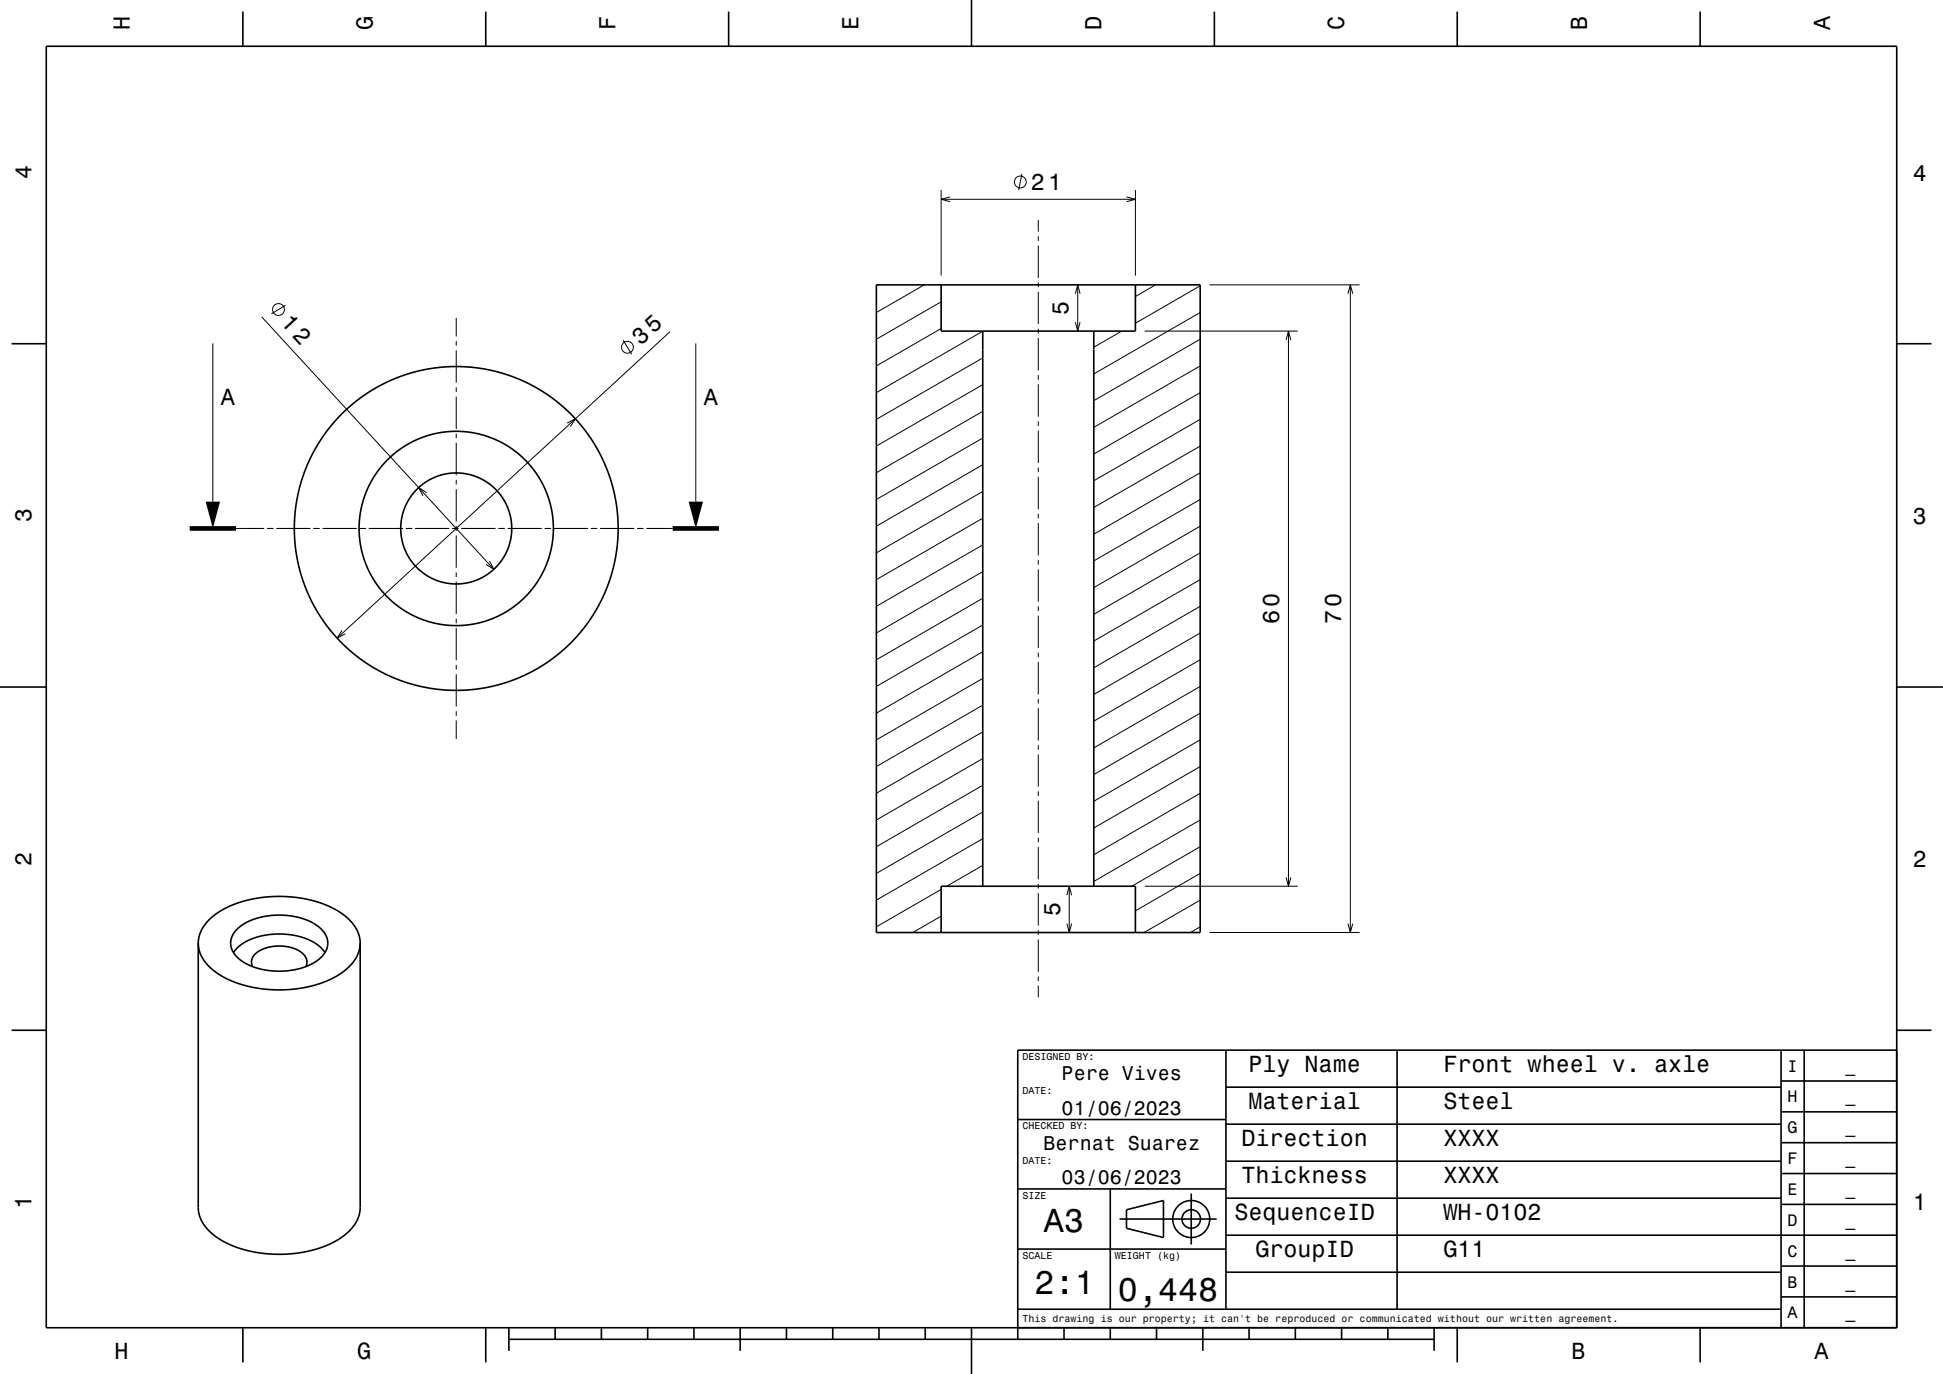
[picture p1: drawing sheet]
<svg xmlns="http://www.w3.org/2000/svg" width="420mm" height="297mm" viewBox="0 0 420 297" stroke-linecap="round" stroke-linejoin="round" font-family="sans-serif">
<g fill="none" stroke="#000" stroke-width=".22">
<path d="M220.9 37.6l-.7 3.5M203.4 41.1v18.5M203.4 43.1h42M205.4 42.6l-2 .5 2 .5M224.4 47.6v2.5M224.4 51.1v1M224.4 53.1v7M243.5 42.6l1.9 .5-1.9 .5M245.4 41.1v18.5M46 74.2v34.2M56.6 68.5l50.1 54.6M61.7 66l-3 1.8"/>
<path d="M98.6 68.7v4M98.6 73.7v1M98.6 75.7v7M134.7 73.5l1.9 3.1M144.8 71.7l-71.9 66.2M150.4 74.2v34.2M189.8 61.6l-.4 .2M199.8 61.6l-10.4 6M203.4 71l-14 8.1M203.4 65.2l-14 8.1M212.4 77.4l-23 13.2M212.4 71.6l-23 13.3"/>
<path d="M224.4 61.1v1M224.4 63.1v7M224.4 71.1v1M224.4 73.1v7M232.4 63.5l.6-1.9 .5 1.9M232.4 69.6l.6 2 .5-2M233 61.6v10M242.5 71.6l-6.1 3.5M247.4 71.6h33.1M249.8 61.6l-4.4 2.5M259.4 79.1l-23 13.3M259.4 73.3l-23 13.3"/>
<path d="M259.4 67.6l-23 13.2M259.4 61.8l-14 8.1M261.4 61.6h32.5M278 73.5l.5-1.9 .5 1.9M278.5 71.6v120M291.4 63.5l.5-1.9 .5 1.9M291.9 61.6v140M98.6 83.7v1M98.6 85.7v7M98.6 93.7v1M98.6 95.7v7M122.6 91.5l1.8-1-1.1 1.7"/>
<path d="M212.4 94.7l-23 13.3M212.4 88.9l-23 13.3M212.4 83.1l-23 13.3M224.4 81.1v1M224.4 83.1v7M224.4 91.1v1M224.4 93.1v7M259.4 96.4l-23 13.3M259.4 90.6l-23 13.3M259.4 84.9l-23 13.3M51 114.2h6.1M57.7 114.2h1.4"/>
<path d="M59.7 114.2h7.4M67.7 114.2h1.4M69.7 114.2h7.4M77.7 114.2h1.4M79.7 114.2h7.4M87.7 114.2h1.4M89.7 114.2h7.4M92.2 106.5l-1.7-1.1 .9 1.8M97.7 114.2h1.4M98.6 103.7v1M98.6 105.7v7M98.6 113.7v1"/>
<path d="M98.6 115.7v7M99.7 114.2h7.4M107.7 114.2h1.4M109.7 114.2h7.4M117.7 114.2h1.4M119.7 114.2h7.4M127.7 114.2h1.4M129.7 114.2h7.4M137.7 114.2h1.4M139.7 114.2h5.7M212.4 117.8l-23 13.3M212.4 112l-23 13.3"/>
<path d="M212.4 106.2l-23 13.3M212.4 100.5l-23 13.2M224.4 101.1v1M224.4 103.1v7M224.4 111.1v1M224.4 113.1v7M259.4 119.5l-23 13.3M259.4 113.7l-23 13.3M259.4 108l-23 13.2M259.4 102.2l-23 13.3M73.9 136.2l-1 1.7 1.7-.9M98.6 123.7v1"/>
<path d="M98.6 125.7v7M98.6 133.7v1M98.6 135.7v7M105.8 121.3l.9 1.8-1.6-1.1M212.4 135.1l-23 13.3M212.4 129.3l-23 13.3M212.4 123.6l-23 13.2M224.4 121.1v1M224.4 123.1v7M224.4 131.1v1M224.4 133.1v7M259.4 136.8l-23 13.3"/>
<path d="M259.4 131.1l-23 13.2M259.4 125.3l-23 13.3M98.6 143.7v1M98.6 145.7v7M98.6 153.7v1M98.6 155.7v4M212.4 158.2l-23 13.3M212.4 152.4l-23 13.3M212.4 146.6l-23 13.3M212.4 140.9l-23 13.3M224.4 141.1v1M224.4 143.1v7"/>
<path d="M224.4 151.1v1M224.4 153.1v7M259.4 159.9l-23 13.3M259.4 154.2l-23 13.2M259.4 148.4l-23 13.3M259.4 142.6l-23 13.3M212.4 175.5l-23 13.3M212.4 169.7l-23 13.3M212.4 164l-23 13.2M224.4 161.1v1M224.4 163.1v7M224.4 171.1v1"/>
<path d="M224.4 173.1v7M259.4 177.2l-23 13.3M259.4 171.5l-23 13.3M259.4 165.7l-23 13.3M203.4 198l-6.1 3.6M203.4 192.3l-14 8M212.4 187.1l-7.8 4.5M212.4 181.3l-23 13.3M224.4 181.1v1M224.4 183.1v7M224.4 191.1v1M224.4 193.1v7"/>
<path d="M230.6 193.5l.5-1.9 .5 1.9M230.6 199.6l.5 2 .5-2M231.1 191.6v10M247.4 191.6h33.1M259.4 194.6l-12.1 7M259.4 188.8l-14 8.1M259.4 183l-14.8 8.6M278 189.6l.5 2 .5-2M291.4 199.6l.5 2 .5-2M224.4 201.1v1M224.4 203.1v7M224.4 211.1v1"/>
<path d="M224.4 213.1v2.5M259.4 200.3l-2.1 1.3M261.4 201.6h32.5"/>
<circle cx="220.6" cy="39.3" r="1.28"/>
<circle cx="60.2" cy="66.9" r="1.28"/>
<circle cx="135.6" cy="75.1" r="1.28"/>
</g>
<g fill="none" stroke="#000" stroke-width=".35">
<path d="M10 10h400v277h-400zM52.5 2.5v7.5M105 2.5v7.5M157.5 2.5v7.5M210 0v10M262.5 2.5v7.5M315 2.5v7.5M367.5 2.5v7.5M2.5 74.3h7.5M189.4 61.6h70v140h-70zM203.4 61.6v10h42v-10M212.4 71.6v120"/>
<path d="M236.4 71.6v120M410 74.3h7.5M0 148.5h10M410 148.5h10M42.9 203.9v57.1l.1 1.5 .9 1.9 1.2 1.6 1.7 1.4 2.1 1.3 2.6 1.1 2.8 .7 2.8 .5 3 .1 3.5-.1 2.9-.5 2.5-.7 2.8-1.1 2.3-1.4 1.7-1.6 1.2-1.6 .7-1.7 .2-1.4v-57.1M42.9 203.9l.3 2 1 1.9 1.6 1.7 2.2 1.5 2.9 1.4 2.9 .8 3.3 .6 3.3 .2 3.2-.2 3.4-.6 3.2-1 2.5-1.2 2.1-1.4 1.7-1.8 1-1.9 .4-2M42.9 203.9l.3-2 .9-1.8 1.5-1.7 2.2-1.6 2.7-1.3 2.8-.9 3.3-.6 3.5-.2 3.5 .1 3.6 .7 3 .9 2.5 1.2 2.2 1.6 1.6 1.6 1 2 .4 2M50.5 205.9l1.4-1.6 2.4-1.3 2.6-.8 3.2-.3 3.2 .2 2.9 .8 2.5 1.4 1.5 1.6M51.3 200.8l1.6-1.2 2-.9 2.5-.6 2.5-.3 2.4 .1 2.4 .5 2.3 .8 1.9 1.2a4.2 4.2 0 0 1-.1 7.1l-1.8 1-1.8 .8-2.6 .5-2.5 .1-2.5-.2-2.1-.4-2-.8-1.7-1.1a4.1 4.1 0 0 1-.5-6.6zM54.6 208.9a2.69 2.69 0 0 1 1.8-3.6 8.9 8.9 0 0 1 9.2 1 2.22 2.22 0 0 1 .5 2.6M203.4 201.6v-10h42v10M2.5 222.7h7.5"/>
<path d="M265 235h120M265 227v56M302 227v56M385 233.7h25M385 227v60M390 227v60M410 222.7h7.5M410 227h-190v62.5M220 257h45M220 242h45M240 257v26M257.5 258v11"/>
<path d="M265 259h120M265 251h120M265 243h120M385 253.7h25M385 247h25M385 240.3h25M220 270h45M242 263.5h21M243.5 261.5l8-2v8l-8-2zM265 275h120M265 267h145M385 273.7h25"/>
<path d="M385 260.3h25M52.5 287v7.5M105 287v7.5M110 289.5h200M110 287v5M120 287v2.5M130 287v2.5M140 287v2.5M150 287v2.5M160 287v5M170 287v2.5M180 287v2.5"/>
<path d="M190 287v2.5M200 287v2.5M210 287v10M220 283h165M230 287v2.5M240 287v2.5M250 287v2.5M260 287v5M270 287v2.5M280 287v2.5M290 287v2.5M300 287v2.5"/>
<path d="M310 287v5M315 287v7.5M367.5 287v7.5M385 280.3h25"/>
<circle cx="98.6" cy="114.2" r="21"/>
<circle cx="98.6" cy="114.2" r="35"/>
<circle cx="98.6" cy="114.2" r="12"/>
<circle cx="257.5" cy="263.5" r="2"/>
<circle cx="257.5" cy="263.5" r="4"/>
</g>
<path d="M41 114.2h10M145.4 114.2h10" fill="none" stroke="#000" stroke-width="1" stroke-linecap="butt"/>
<g fill="#000">
<path d="M44.5 108.4h3.1l-1.6 5.8z" fill-rule="evenodd"/>
<path d="M148.9 108.4h3.1l-1.6 5.8z" fill-rule="evenodd"/>
</g>
<g font-size="7.2">
<text x="225.7" y="266.3">A3</text>
<text x="223.7" y="279.7">2:1</text>
<text x="241.7" y="281.3">0,448</text>
</g>
<g font-size="5.1">
<text x="60.5" y="69.8" transform="rotate(47 60.5 69.8)">12</text>
<text x="138.5" y="74.8" transform="rotate(-43 138.5 74.8)">35</text>
</g>
<g font-size="5">
<text x="28.1" y="6.5" transform="rotate(-90 28.1 6.5)">H</text>
<text x="80.6" y="6.5" transform="rotate(-90 80.6 6.5)">G</text>
<text x="133.1" y="6.5" transform="rotate(-90 133.1 6.5)">F</text>
<text x="185.6" y="6.5" transform="rotate(-90 185.6 6.5)">E</text>
<text x="238.1" y="6.5" transform="rotate(-90 238.1 6.5)">D</text>
<text x="290.6" y="6.5" transform="rotate(-90 290.6 6.5)">C</text>
<text x="343.1" y="6.5" transform="rotate(-90 343.1 6.5)">B</text>
<text x="395.6" y="6.5" transform="rotate(-90 395.6 6.5)">A</text>
<text x="6.8" y="38.7" transform="rotate(-90 6.8 38.7)">4</text>
<text x="222.8" y="41.1">21</text>
<text x="413.5" y="39">4</text>
<text x="231" y="68.1" transform="rotate(-90 231 68.1)">5</text>
<text x="47.8" y="87.6">A</text>
<text x="152.2" y="87.6">A</text>
<text x="6.8" y="112.9" transform="rotate(-90 6.8 112.9)">3</text>
<text x="413.5" y="113.2">3</text>
<text x="276.5" y="135" transform="rotate(-90 276.5 135)">60</text>
<text x="289.9" y="135" transform="rotate(-90 289.9 135)">70</text>
<text x="6.8" y="187.1" transform="rotate(-90 6.8 187.1)">2</text>
<text x="413.5" y="187.4">2</text>
<text x="229.1" y="198.1" transform="rotate(-90 229.1 198.1)">5</text>
<text x="269.9" y="231.8">Ply Name</text>
<text x="312" y="231.8">Front wheel v. axle</text>
<text x="269.9" y="239.8">Material</text>
<text x="312" y="239.8">Steel</text>
<text x="268.3" y="247.8">Direction</text>
<text x="312" y="247.8">XXXX</text>
<text x="268.3" y="255.8">Thickness</text>
<text x="312" y="255.8">XXXX</text>
<text x="6.8" y="261.3" transform="rotate(-90 6.8 261.3)">1</text>
<text x="266.8" y="263.8">SequenceID</text>
<text x="312" y="263.8">WH-0102</text>
<text x="413.5" y="261.6">1</text>
<text x="271.4" y="271.8">GroupID</text>
<text x="312" y="271.8">G11</text>
<text x="24.7" y="293.8">H</text>
<text x="77.2" y="293.8">G</text>
<text x="339.7" y="293.8">B</text>
<text x="392.2" y="293.8">A</text>
</g>
<g font-size="4.3">
<text x="229.5" y="233.5">Pere Vives</text>
<text x="229.5" y="241">01/06/2023</text>
<text x="225.6" y="248.5">Bernat Suarez</text>
<text x="229.5" y="256">03/06/2023</text>
</g>
<g font-size="3.6">
<text x="386.4" y="231.6">I</text>
<text x="398.9" y="231.6">_</text>
<text x="386.4" y="238.3">H</text>
<text x="398.9" y="238.3">_</text>
<text x="386.4" y="245">G</text>
<text x="398.9" y="245">_</text>
<text x="386.4" y="251.6">F</text>
<text x="398.9" y="251.6">_</text>
<text x="386.4" y="258.3">E</text>
<text x="398.9" y="258.3">_</text>
<text x="386.4" y="265">D</text>
<text x="398.9" y="265">_</text>
<text x="386.4" y="271.6">C</text>
<text x="398.9" y="271.6">_</text>
<text x="386.4" y="278.3">B</text>
<text x="398.9" y="278.3">_</text>
<text x="386.4" y="285">A</text>
<text x="398.9" y="285">_</text>
</g>
<g font-size="2.2">
<text x="221" y="229.1">DESIGNED BY:</text>
<text x="221" y="236.6">DATE:</text>
<text x="221" y="244.1">CHECKED BY:</text>
<text x="221" y="251.6">DATE:</text>
<text x="221" y="259.1">SIZE</text>
<text x="221" y="272.1">SCALE</text>
<text x="241" y="272.1">WEIGHT (kg)</text>
<text x="221" y="285.8">This drawing is our property; it can't be reproduced or communicated without our written agreement.</text>
</g>
</svg>
